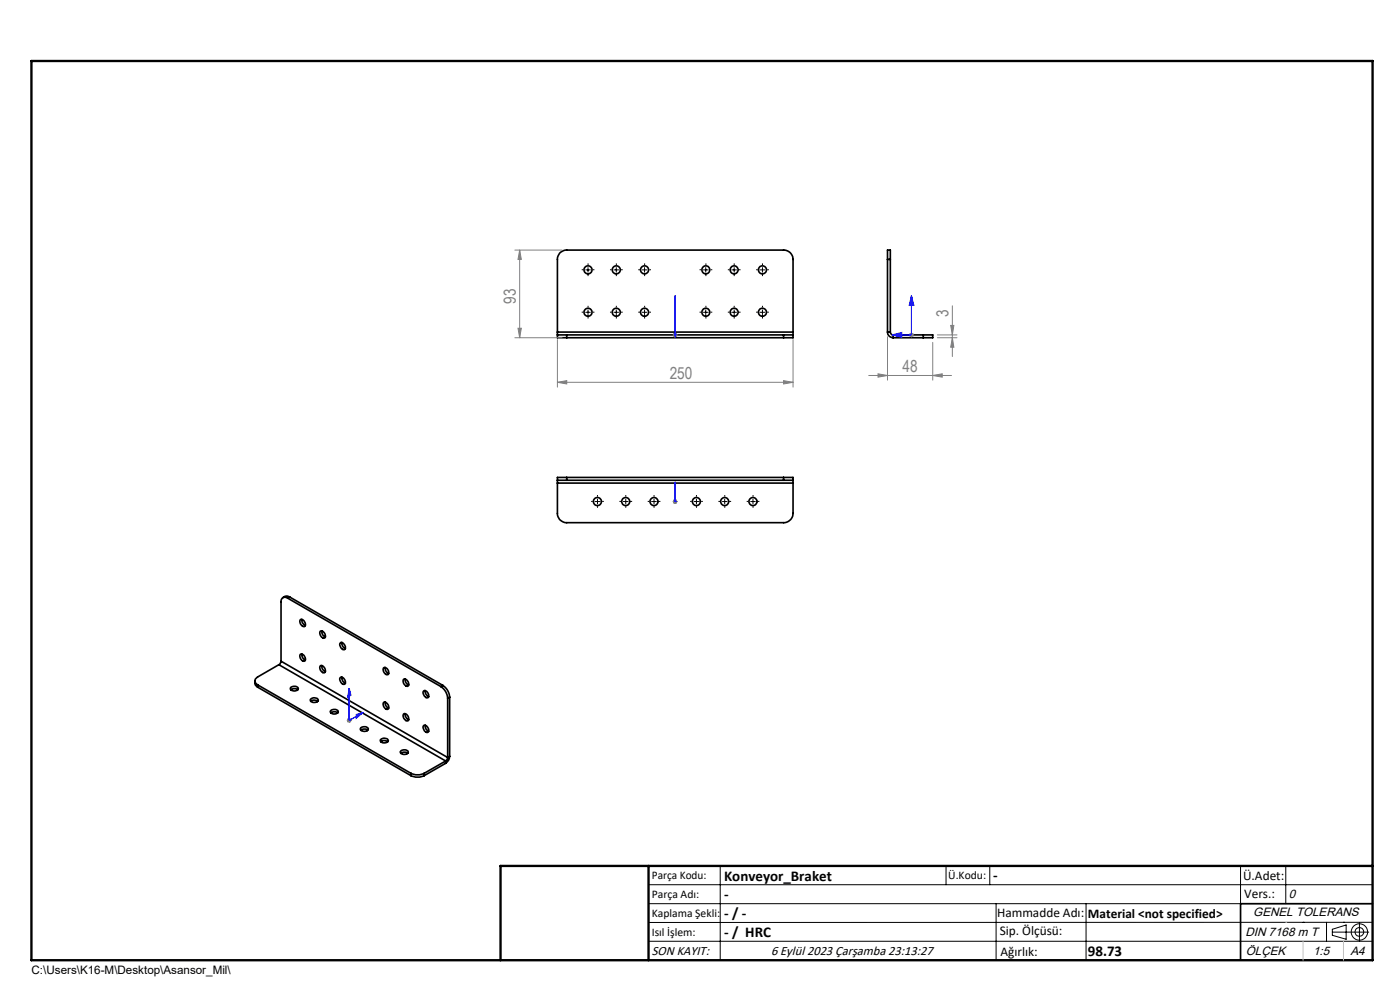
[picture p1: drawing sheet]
<svg xmlns="http://www.w3.org/2000/svg" width="297mm" height="210mm" viewBox="0 0 297 210" stroke-linecap="round" stroke-linejoin="round" font-family="sans-serif">
<g fill="none" stroke="#000" stroke-width=".35">
<path d="M188.3 55v-2h.6v2M188.3 55v15.4M188.3 55h.6M188.9 55v15.4M118.3 71h1.9M118.3 71v.6h1.9M118.3 70.4v.6M118.3 70.4v-15.4a1.92 1.92 0 0 1 1.9-2h46a1.97 1.97 0 0 1 2 2v15.4M118.3 70.4h49.9M120.2 71v.6M120.2 71h46M120.2 71.6h46"/>
<path d="M166.2 71h2M166.2 71v.6M168.2 71v.6h-2M168.2 70.4v.6M188.3 70.4a1.2 1.2 0 0 0 1.2 1.2M188.3 70.4h.6M188.9 70.4a.6 .6 0 0 0 .6 .6M189.5 71h6.4M189.5 71.6h6.4M189.5 71v.6M195.9 71h2v.6h-2M195.9 71v.6"/>
<path d="M118.3 101.9h1.9M118.3 101.9v.6M118.3 102.5v6.4a1.92 1.92 0 0 0 1.9 2h46a2.04 2.04 0 0 0 2-2v-6.4M118.3 102.5h49.9M120.2 101.3h-1.9v.6M120.2 101.3v.6M120.2 101.9h46M120.2 101.3h46M166.2 101.3h2v.6M166.2 101.9h2M166.2 101.3v.6M168.2 101.9v.6"/>
<path d="M61 126.9a.85 .85 0 0 0-1-.1 .85 .85 0 0 0-.4 .9v12.6M61 126.9l32.6 18.8M61.5 126.6l-.6-.2-.9 .4M61.5 126.6l-.5 .3M61.5 126.6l32.5 18.8M63.7 138.8a.95 .95 0 0 1 .9 .5 .95 .95 0 0 1 0 1 1.03 1.03 0 0 1-.9-1.5zM63.7 131.4a.93 .93 0 0 1 .9 .5 .93 .93 0 0 1 0 1 1.03 1.03 0 0 1-.9-1.5zM64 131.4v.1a1.34 1.34 0 0 0 .8 1.2M64 138.7v.1a1.23 1.23 0 0 0 .8 1.2M68 133.9a.92 .92 0 0 1 .9 .4 .92 .92 0 0 1-.1 1.1 1.03 1.03 0 0 1-.8-1.5zM68.3 133.8a1.15 1.15 0 0 0 .7 1.3M72.2 136.4a.86 .86 0 0 1 1.1 1.1 .43 .43 0 0 1-.4 .4 .43 .43 0 0 1-.5-.4 1 1 0 0 1-.2-1.1z"/>
<path d="M72.5 136.3v.2a1.31 1.31 0 0 0 .8 1.1M54.1 144.4l.1 .9 .4 .5M54.6 145.3l32.6 18.7M54.6 145.3v.5M54.6 145.8l32.6 18.7M59.2 141l-4.6 2.6a.89 .89 0 0 0-.5 .8 .89 .89 0 0 0 .5 .9M59.2 141l35.3 20.4M59.6 140.3l-.4 .7M59.6 140.3l35.4 20.4M61.7 145.8a.96 .96 0 0 1 1.6 .3 .95 .95 0 0 1-1.7-.1zM61.7 146.3a1.31 1.31 0 0 1 1.5 0M65.9 148.3a1.02 1.02 0 0 1 1.6 .3 1.03 1.03 0 0 1-1.7-.1z"/>
<path d="M65.9 148.8h.1a1.18 1.18 0 0 1 1.4 0M68 141.2a.94 .94 0 0 1 .9 .5 .94 .94 0 0 1-.1 1 1.05 1.05 0 0 1-.8-1.5zM68.3 141.2a1.16 1.16 0 0 0 .7 1.3M70.2 151.2a1.25 1.25 0 0 1 1.4 0M70.2 150.7a.98 .98 0 0 1 1.6 .4 .96 .96 0 0 1-1.7-.2zM72.2 143.7a.86 .86 0 0 1 1.1 1.1 .48 .48 0 0 1-.5 .4 .48 .48 0 0 1-.5-.5l-.2-.6zM72.5 143.6v.3a1.2 1.2 0 0 0 .8 1M76.6 154.4a.96 .96 0 0 1 1.5 .3 .95 .95 0 0 1-1.7-.1zM76.6 154.9a1.25 1.25 0 0 1 1.4 0M80.7 156.9a1.02 1.02 0 0 1 1.7 .3 1.03 1.03 0 0 1-1.7-.1zM80.8 157.3a1.18 1.18 0 0 1 1.5 0M81.4 141.7a.88 .88 0 0 1 1.1 1.1 .49 .49 0 0 1-.5 .3 .49 .49 0 0 1-.5-.4l-.2-.6z"/>
<path d="M81.4 149a.94 .94 0 0 1 .9 .4 .94 .94 0 0 1 .1 .9 .87 .87 0 0 1-1.1-1zM81.7 141.6v.1a1.23 1.23 0 0 0 .7 1.2M81.7 148.9v.1a1.23 1.23 0 0 0 .7 1.2M85 159.8h.1a1.25 1.25 0 0 1 1.4 0M85.1 159.3a.98 .98 0 0 1 1.5 .3 .96 .96 0 0 1-1.7-.2zM85.7 144.1a.94 .94 0 0 1 .9 .5 .94 .94 0 0 1-.1 1 1.05 1.05 0 0 1-.8-1.5zM85.7 151.4a.91 .91 0 0 1 .9 .5 .91 .91 0 0 1-.1 1 1.03 1.03 0 0 1-.8-1.5zM86 144a1.2 1.2 0 0 0 .7 1.3M86 151.4a1.27 1.27 0 0 0 .7 1.3M89.9 153.9a.86 .86 0 0 1 1 1.1 .44 .44 0 0 1-.3 .4 .44 .44 0 0 1-.5-.3 1.06 1.06 0 0 1-.2-1.2zM89.9 146.5a.98 .98 0 0 1 .9 1.5 .97 .97 0 0 1-.9-1.5zM90.2 146.5v.2a1.2 1.2 0 0 0 .7 1.1"/>
<path d="M90.2 153.8v.1a1.11 1.11 0 0 0 .7 1.2M93.6 145.7a3.3 3.3 0 0 1 1.4 2.4M94 145.4a3.3 3.3 0 0 1 1.4 2.5M94 145.4l-.4 .3M95 148.1v12.6M95.4 147.9l-.4 .2M95.4 147.9v12.5M87.2 164a3.3 3.3 0 0 0 2.8 0M87.2 164.5a3.3 3.3 0 0 0 2.8 0M87.2 164v.5M90 164v.5M94.5 161.4l-4.5 2.6"/>
<path d="M94.5 161.4v.5M94.5 161.9l-4.5 2.6M95 160.7l-.5 .7M95.4 160.4a1.87 1.87 0 0 1-.9 1.5M95.4 160.4l-.4 .3M291.2 191.7h-28v12"/>
<circle cx="124.7" cy="57.2" r=".85"/>
<circle cx="130.7" cy="57.2" r=".85"/>
<circle cx="136.7" cy="57.2" r=".85"/>
<circle cx="149.7" cy="57.3" r=".84"/>
<circle cx="155.7" cy="57.3" r=".84"/>
<circle cx="161.7" cy="57.2" r=".85"/>
<circle cx="124.7" cy="66.2" r=".85"/>
<circle cx="130.7" cy="66.2" r=".85"/>
<circle cx="136.7" cy="66.2" r=".85"/>
<circle cx="149.7" cy="66.2" r=".84"/>
<circle cx="155.7" cy="66.2" r=".84"/>
<circle cx="161.7" cy="66.2" r=".85"/>
<circle cx="126.7" cy="106.4" r=".86"/>
<circle cx="132.7" cy="106.4" r=".85"/>
<circle cx="138.7" cy="106.4" r=".85"/>
<circle cx="147.7" cy="106.4" r=".85"/>
<circle cx="153.7" cy="106.4" r=".85"/>
<circle cx="159.7" cy="106.4" r=".85"/>
</g>
<g fill="none" stroke="#000" stroke-width=".21">
<path d="M124.2 57.2h1M124.7 56.8v.9M130.2 57.2h1M130.7 56.8v.9M136.2 57.2h1M136.7 56.8v.9M149.2 57.2h1M149.7 56.8v.9M155.2 57.2h1M155.8 56.8v.9M161.2 57.2h1M161.7 56.8v.9"/>
<path d="M124.2 66.2h1M124.7 65.7v1M130.2 66.2h1M130.7 65.7v1M136.2 66.2h1M136.7 65.7v1M149.2 66.2h1M149.7 65.7v1M155.2 66.2h1M155.8 65.7v1M161.2 66.2h1M161.7 65.7v1"/>
<path d="M126.2 106.4h1M126.8 105.9v1M132.2 106.4h1M132.8 105.9v1M138.2 106.4h1M138.7 105.9v1M147.2 106.4h1M147.7 105.9v1M153.2 106.4h1M153.7 105.9v1M159.2 106.4h1M159.7 105.9v1"/>
<path d="M137.6 187.7h153.6M137.6 191.7h153.6M137.6 199.7h153.6M152.8 183.7v20M200.7 183.7v4M210 183.7v4M211.3 191.7v12M230.4 191.7v12M263.2 183.7v20M272.8 183.7v8M276.4 195.6h.1M281.4 195.6v4.1"/>
<path d="M282.6 197.7h7.8M282.6 197.1l3-.9v3l-3-.8zM285 195.6h.1M288.4 195.8v3.8M291.2 195.6l-153.6 .1"/>
<circle cx="288.4" cy="197.7" r="1.74"/>
<circle cx="288.4" cy="197.7" r=".93"/>
</g>
<g fill="none" stroke="#00f" stroke-width=".21">
<path d="M143.2 70.9v.2zM143.2 62.7v.4v-.4M143.2 70.5v1.1zM143.2 62.7v2.1v-2.1M143.2 71h.1M143.2 62.7v8.3M189.2 71l.4-.1v.2zM189.2 71l2.1-.5v1.1zM193.4 62.7v8.3h-4.2M193.4 62.7l.1 .4h-.2zM193.4 62.7l.5 2.1h-1zM143.2 102.2v.4v-.4"/>
<path d="M143.2 106.3v.2zM143.2 102.2v2.1v-2.1M143.2 105.9v1zM143.2 106.4h.1M143.2 102.2v4.2M74.1 146v6.8l2.9-1.7M74.1 146l.1 .3-.2 .1zM74.1 146l.4 1.5-.8 .4zM75.6 151.5l1.4-.4-1.4 1.3zM76.7 151.2l.3-.1-.3 .3z"/>
</g>
<g fill="none" stroke="#808080" stroke-width=".21">
<path d="M109.2 53h10M110.2 53l.4 2h-.7zM110.2 53v18.6M109.2 71.6h10M109.9 69.6h.7l-.4 2zM118.3 72v10.1M142.7 71h1M142.9 70.7l.7 .7M143.2 70.5v1M143.6 70.7l-.7 .7M168.2 72v10.1M184.3 79.6h17.6"/>
<path d="M186.3 79.3l2 .3-2 .4zM188.3 71.4v9.2M192.9 71h1M193 70.7l.7 .7M193.4 70.5v1M193.7 70.7l-.7 .7M197.9 79.6l2-.3v.7zM197.9 72.6v8M198.9 71h4.1M198.9 71.6h4.1M201.7 69h.7l-.4 2zM202 64.9v10.7"/>
<path d="M202 71.6l.4 2.1h-.7zM118.3 81.1l1.9-.4v.7zM118.3 81.1h49.9M166.2 80.7l2 .4-2 .3zM142.7 106.4h1M142.9 106l.7 .7M143.2 105.9v1M143.6 106l-.7 .7M73.6 152.8h1M73.7 152.5l.7 .7M74.1 152.3v1M74.4 152.5l-.7 .7"/>
</g>
<g fill="none" stroke="#000" stroke-width=".21" stroke-dasharray="15.2 1.3 1.3 1.3" stroke-linecap="butt">
<path d="M123.8 57.2h-.4M124.8 56.2v-.3M124.8 58.2v.4M125.8 57.2h.3M129.8 57.2h-.4M130.8 56.2v-.3M130.8 58.2v.4M131.8 57.2h.3M135.8 57.2h-.4M136.8 56.2v-.3M136.8 58.2v.4M137.8 57.2h.3"/>
<path d="M148.8 57.2h-.4M149.8 56.2v-.3M149.8 58.2v.4M150.8 57.2h.3M154.8 57.2h-.4M155.8 56.2v-.3M155.8 58.2v.4M156.8 57.2h.3M160.8 57.2h-.4M161.8 56.2v-.3M161.8 58.2v.4M162.8 57.2h.3"/>
<path d="M123.8 66.2h-.4M124.8 65.2v-.3M124.8 67.2v.4M125.8 66.2h.3M129.8 66.2h-.4M130.8 65.2v-.3M130.8 67.2v.4M131.8 66.2h.3M135.8 66.2h-.4M136.8 65.2v-.3M136.8 67.2v.4M137.8 66.2h.3"/>
<path d="M148.8 66.2h-.4M149.8 65.2v-.3M149.8 67.2v.4M150.8 66.2h.3M154.8 66.2h-.4M155.8 65.2v-.3M155.8 67.2v.4M156.8 66.2h.3M160.8 66.2h-.4M161.8 65.2v-.3M161.8 67.2v.4M162.8 66.2h.3"/>
<path d="M125.8 106.4h-.4M126.8 105.4v-.4M126.8 107.4v.3M127.8 106.4h.3M131.8 106.4h-.4M132.8 105.4v-.4M132.8 107.4v.3M133.8 106.4h.3M137.8 106.4h-.4M138.8 105.4v-.4M138.8 107.4v.3M139.8 106.4h.3"/>
<path d="M146.8 106.4h-.4M147.8 105.4v-.4M147.8 107.4v.3M148.8 106.4h.3M152.8 106.4h-.4M153.8 105.4v-.4M153.8 107.4v.3M154.8 106.4h.3M158.8 106.4h-.4M159.8 105.4v-.4M159.8 107.4v.3M160.8 106.4h.3"/>
</g>
<path d="M106.2 203.7h185" fill="none" stroke="#000" stroke-width=".25"/>
<path d="M6.7 12.9h284.5v190.8h-284.5zM137.6 183.7v20M291.2 183.7h-185v20" fill="none" stroke="#000" stroke-width=".5"/>
<path d="M272.8 195.6h.1M276.4 199.7v4M285 199.7v4" fill="none" stroke="#c0c0c0" stroke-width=".21"/>
<g fill="#00f">
<path d="M143.2 70.9v.2zM143.2 62.7v.4z"/>
<path d="M189.2 71l2.1 .6v-1.1zM193.4 62.7l-.5 2.1h1zM76.7 151.2l.3-.1-.3 .3zM74.1 146l.1 .3-.2 .1zM75.6 151.5l1.4-.4-1.4 1.3zM74.1 146l.4 1.5-.8 .4z"/>
<path d="M143.2 70.5v1.1zM143.2 62.7v2.1zM143.2 102.2v.4zM143.2 106.3v.2zM143.2 102.2v2.1zM143.2 105.9v1zM189.2 71l.4 .1v-.2zM193.4 62.7l-.1 .4h.2z"/>
</g>
<g fill="#808080">
<path d="M197.9 79.6l2-.3v.7zM186.3 79.3l2 .3-2 .4z"/>
<path d="M110.2 53l.4 2h-.7zM109.9 69.6h.7l-.4 2zM201.7 69h.7l-.4 2zM202 71.6l.4 2.1h-.7z"/>
<path d="M118.3 81.1l1.9-.4v.7zM166.2 80.7l2 .4-2 .3z"/>
</g>
<g font-size="3.5" fill="#808080">
<text x="109.5" y="64.4" transform="rotate(-90 109.5 64.4)">93</text>
<text x="201.2" y="67.3" transform="rotate(-90 201.2 67.3)">3</text>
<text x="142.1" y="80.3">250</text>
<text x="191.5" y="78.8">48</text>
</g>
<g font-size="3.2">
<text x="153.6" y="186.8">Konveyor_Braket</text>
<text x="153.6" y="190.8">-</text>
<text x="210.7" y="186.6">-</text>
<text x="153.6" y="194.8">- / -</text>
<text x="153.6" y="198.8">- / HRC</text>
<text x="230.8" y="202.8">98.73</text>
</g>
<g font-size="2.8">
<text x="263.7" y="186.7">Ü.Adet:</text>
<text x="263.9" y="190.5">Vers.:</text>
<text x="211.5" y="194.5">Hammadde Adı:</text>
<text x="230.8" y="194.7">Material &lt;not specified&gt;</text>
<text x="138.3" y="202.6">SON KAYIT:</text>
<text x="163.6" y="202.6">6 Eylül 2023 Çarşamba 23:13:27</text>
<text x="212.1" y="198.4">Sip. Ölçüsü:</text>
<text x="212.2" y="202.7">Ağırlık:</text>
</g>
<g font-size="2.6">
<text x="273.4" y="190.4">0</text>
<text x="265.9" y="194.4">GENEL TOLERANS</text>
<text x="264.2" y="198.5">DIN 7168 m T</text>
<text x="264.3" y="202.6">ÖLÇEK</text>
<text x="278.5" y="202.6">1:5</text>
<text x="286.5" y="202.6">A4</text>
</g>
<g font-size="2.5">
<text x="138.3" y="186.4">Parça Kodu:</text>
<text x="138.3" y="190.5">Parça Adı:</text>
<text x="201.2" y="186.5">Ü.Kodu:</text>
<text x="138.3" y="194.5">Kaplama Şekli:</text>
<text x="138.3" y="198.6">Isıl İşlem:</text>
<text x="6.7" y="206.7">C:\Users\K16-M\Desktop\Asansor_Mil\</text>
</g>
</svg>
